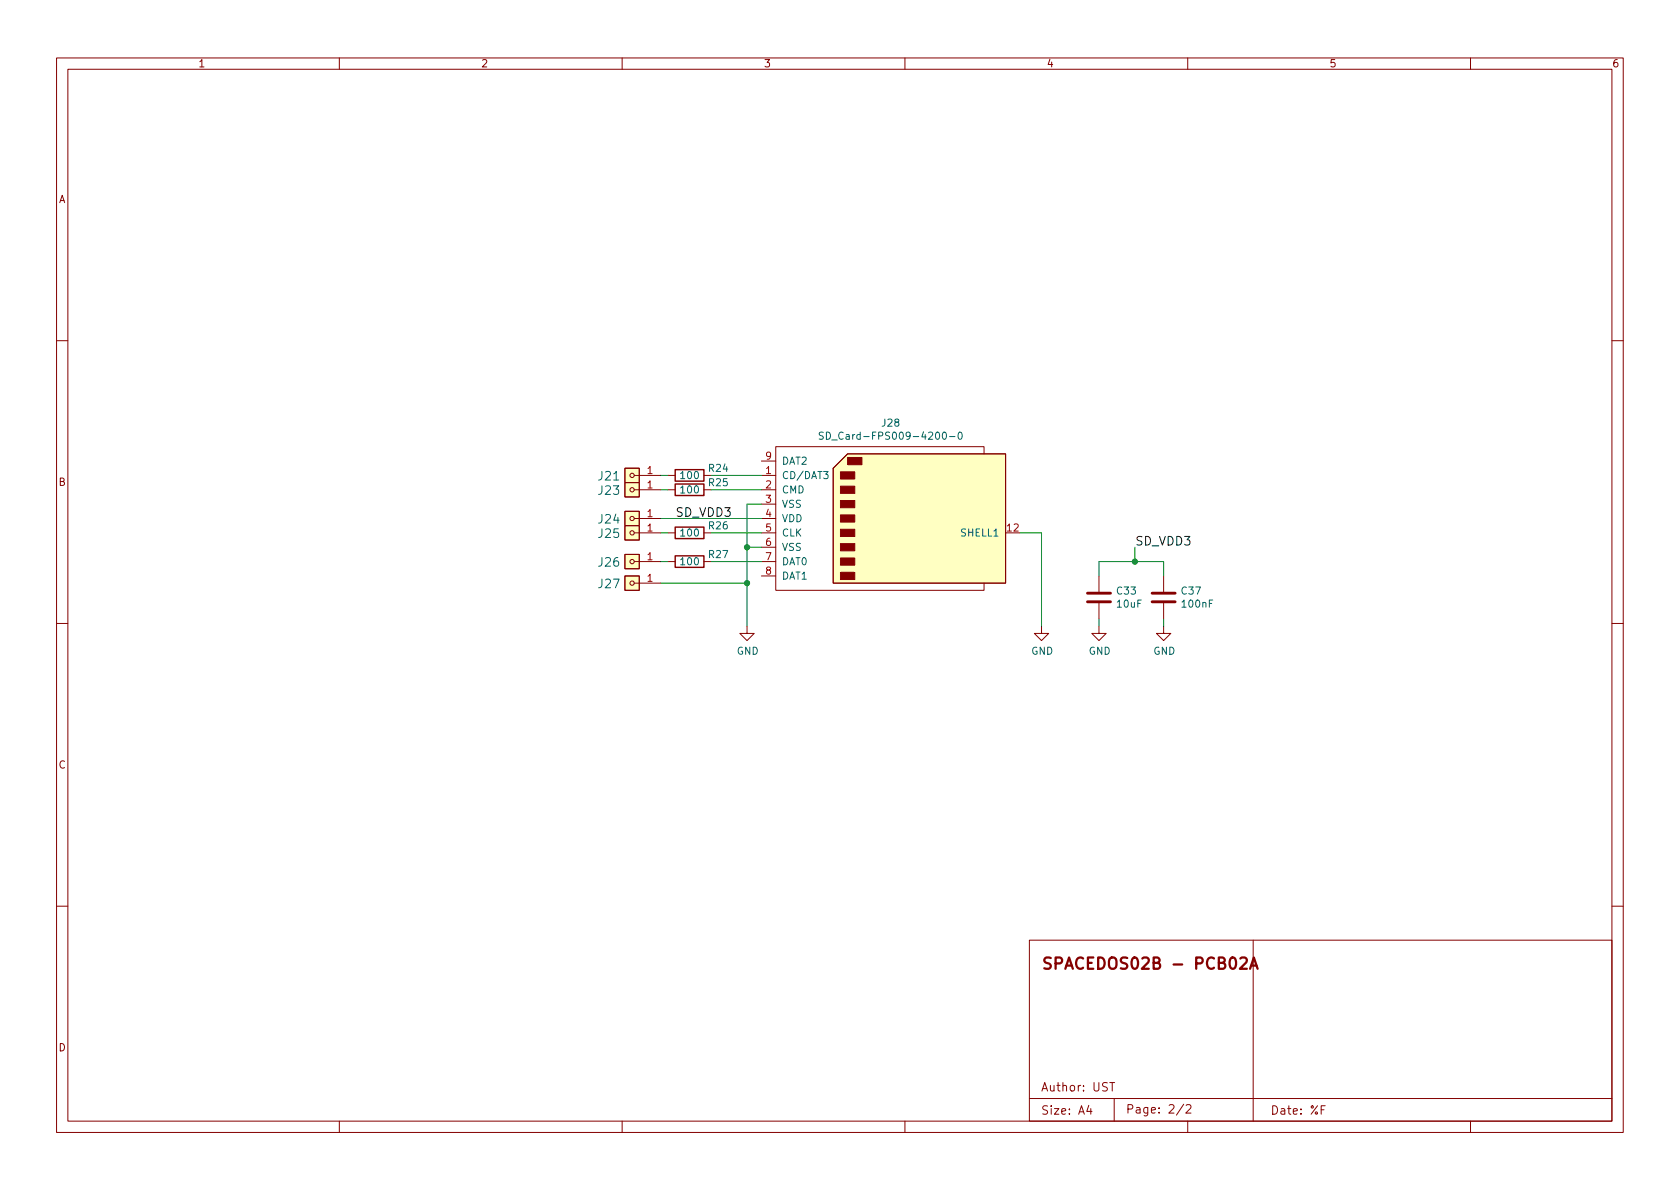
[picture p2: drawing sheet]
<svg xmlns="http://www.w3.org/2000/svg" width="297mm" height="210mm" viewBox="0 0 297 210" stroke-linecap="round" stroke-linejoin="round" font-family="sans-serif">
<g fill="none" stroke="#840000" stroke-width=".18">
<path d="M10 10.2h277v190.1h-277zM12 12.2h273v186.1h-273zM60 10.2v2M110 10.2v2M160 10.2v2M210 10.2v2M260 10.2v2M10 60.2h2M285 60.2h2M110.5 98h2.5v2.6h-2.5zM110.5 90.4h2.5v2.6h-2.5zM110.5 82.8h2.5v2.5h-2.5z"/>
<path d="M110.5 85.3h2.5v2.6h-2.5zM110.5 93h2.5v2.5h-2.5zM112.1 99.3h4.7M112.1 94.2h4.7M112.1 84.1h4.7M112.1 86.6h4.7M112.1 91.7h4.7M118.1 99.3h1.3M118.1 94.2h1.3M118.1 84.1h1.3M118.1 86.6h1.3M124.5 99.3h1.2"/>
<path d="M124.5 94.2h1.2M124.5 84.1h1.2M124.5 86.6h1.2M134.6 99.3h2.6M134.6 94.2h2.6M134.6 84.1h2.6M134.6 86.6h2.6M134.6 89.1h2.6M134.6 91.7h2.6M134.6 96.8h2.6M134.6 81.5h2.6M147.3 82.8l2.6-2.5h27.9v22.8h-30.5z"/>
<path d="M174 80.3v-1.3h-36.8v25.4h36.8v-1.3M10 110.2h2M110.5 101.8h2.5v2.6h-2.5zM112.1 103.1h4.7M132.1 110.7v1.3h1.2l-1.2 1.3-1.3-1.3h1.3M134.6 101.8h2.6M184.1 110.7v1.3h1.3l-1.3 1.3-1.2-1.3h1.2M194.3 110.7v1.3h1.3l-1.3 1.3-1.3-1.3h1.3M194.3 101.8v2.8M194.3 106.7v2.8M205.7 110.7v1.3h1.3l-1.3 1.3-1.2-1.3h1.2M205.7 101.8v2.8"/>
<path d="M205.7 106.7v2.8M285 110.2h2M10 160.2h2M182 166.3h103v32h-103zM221.6 166.3v32M285 160.2h2M60 198.3v2M110 198.3v2M160 198.3v2M182 194.3h103M192.5 195.5l-.4 1h1M192.9 196v1"/>
<path d="M196.2 191.4h.9M196.6 191.4v1.5M197 194.3v4M209.3 195.3l-1.3 1.9M209.7 195.5l.6-.2 .2 .2 .1 .3-1 1h1M210 198.3v2M233.6 196.2h.5M234.3 195.5h-.7v1.5M260 198.3v2"/>
<circle cx="111.8" cy="91.7" r=".38"/>
<circle cx="111.8" cy="84.1" r=".38"/>
<circle cx="111.8" cy="94.2" r=".38"/>
<circle cx="111.8" cy="99.3" r=".38"/>
<circle cx="111.8" cy="86.6" r=".38"/>
<circle cx="111.8" cy="103.1" r=".38"/>
</g>
<path d="M219.3 169.5l.3-.2h.5a.54 .54 0 0 1 .3 .9l-1.2 1.1h1.3M221 171.3l.7-2 .7 2M221.2 170.7h1" fill="none" stroke="#840000" stroke-width=".4"/>
<g fill="#ffffc2" stroke="#ffffc2" stroke-width=".18">
<path d="M110.5 101.8h2.5v2.6h-2.5z"/>
<path d="M147.3 82.8l2.6-2.5h27.9v22.8h-30.5z"/>
<path d="M110.5 98h2.5v2.6h-2.5z"/>
<path d="M110.5 90.4h2.5v2.6h-2.5z"/>
<path d="M110.5 82.8h2.5v2.5h-2.5z"/>
<path d="M110.5 85.3h2.5v2.6h-2.5z"/>
<path d="M110.5 93h2.5v2.5h-2.5z"/>
</g>
<path d="M119.4 98.3h5.1v2h-5.1zM119.4 93.2h5.1v2h-5.1zM119.4 83.1h5.1v2h-5.1zM119.4 85.6h5.1v2h-5.1z" fill="none" stroke="#840000" stroke-width=".25"/>
<path d="M192.3 106.4h4M192.3 104.9h4M203.7 106.4h4.1M203.7 104.9h4.1" fill="none" stroke="#840000" stroke-width=".51"/>
<g fill="#840000" stroke="#840000" stroke-width=".18">
<path d="M148.6 101.2h2.5v1.3h-2.5z"/>
<path d="M148.6 98.7h2.5v1.2h-2.5z"/>
<path d="M148.6 96.1h2.5v1.3h-2.5z"/>
<path d="M148.6 93.6h2.5v1.3h-2.5z"/>
<path d="M148.6 91.1h2.5v1.2h-2.5z"/>
<path d="M148.6 88.5h2.5v1.3h-2.5z"/>
<path d="M148.6 86h2.5v1.2h-2.5z"/>
<path d="M148.6 83.4h2.5v1.3h-2.5z"/>
<path d="M149.9 80.9h2.5v1.3h-2.5z"/>
</g>
<path d="M145.6 76.5l-.5-.1-.2 .1v.4l.5 .2 .2 .3-.3 .3-.5-.1M146.1 76.4a.64 .64 0 0 1 .7 .6 .64 .64 0 0 1-.7 .7zM167.9 77.2h.9M169.5 76.5l.2-.1a.68 .68 0 0 1 .4 .6 .68 .68 0 0 1-.4 .7l-.2-.1-.1-.4zM145.6 83.4h.8l-.4 .5 .4 .1v.5l-.2 .1-.6-.1" fill="none" stroke="#006464" stroke-width=".18"/>
<g fill="none" stroke="#009600" stroke-width=".18">
<path d="M116.8 86.6h1.3M116.8 84.1h1.3M116.8 99.3h1.3M116.8 94.2h1.3M116.8 91.7h17.8M125.7 86.6h8.9M125.7 84.1h8.9M125.7 99.3h8.9M125.7 94.2h8.9M132.1 96.8h2.5M134.6 89.1h-2.5v21.6M180.3 94.2h3.8v16.5"/>
<path d="M200.7 96.8v2.5M116.8 103.1h15.3M194.3 101.8v-2.5h11.4v2.5M194.3 109.5v1.2M205.7 109.5v1.2"/>
</g>
<g fill="#009600" stroke="#009600" stroke-width=".18">
<circle cx="132.1" cy="96.8" r=".46"/>
<circle cx="132.1" cy="103.1" r=".46"/>
<circle cx="200.7" cy="99.3" r=".46"/>
</g>
<text font-size="2.8" fill="#840000" x="184" y="171.4">SPACEDOS02B - PCB02A</text>
<g font-size="2.1" fill="#006464">
<text x="105.9" y="85">J21</text>
<text x="105.9" y="87.5">J23</text>
<text x="105.9" y="92.6">J24</text>
<text x="105.9" y="95.1">J25</text>
<text x="105.9" y="100.2">J26</text>
<text x="105.9" y="104">J27</text>
</g>
<g font-size="2.1" fill="#0f0f0f">
<text x="119.4" y="91.4">SD_VDD3</text>
<text x="200.7" y="96.5">SD_VDD3</text>
</g>
<g font-size="2.1" fill="#840000">
<text x="184" y="193">Author: UST</text>
<text x="184" y="197.1">Size: A4</text>
<text x="199" y="196.9">Page: 2/2</text>
<text x="224.6" y="197.1">Date: %F</text>
</g>
<g font-size="1.8" fill="#840000">
<text x="35" y="11.9">1</text>
<text x="85" y="11.9">2</text>
<text x="135" y="11.9">3</text>
<text x="185" y="11.9">4</text>
<text x="235" y="11.9">5</text>
<text x="285" y="11.9">6</text>
<text x="10.3" y="35.9">A</text>
<text x="10.3" y="85.9">B</text>
<text x="10.3" y="135.9">C</text>
<text x="10.3" y="185.9">D</text>
</g>
<g font-size="1.8" fill="#006464">
<text x="147.2" y="77.7">SD_Card-FPS009-4200-0</text>
<text x="156" y="75.4">J28</text>
<text x="125.4" y="83.4">R24</text>
<text x="138.2" y="82.2">DAT2</text>
<text x="120.4" y="84.7">100</text>
<text x="120.4" y="87.2">100</text>
<text x="125.4" y="86">R25</text>
<text x="138.2" y="84.7">CD/DAT3</text>
<text x="138.2" y="87.2">CMD</text>
<text x="138.2" y="89.8">VSS</text>
<text x="120.4" y="94.9">100</text>
<text x="125.4" y="93.6">R26</text>
<text x="138.2" y="92.3">VDD</text>
<text x="138.2" y="94.9">CLK</text>
<text x="170" y="94.9">SHELL1</text>
<text x="120.4" y="99.9">100</text>
<text x="125.4" y="98.7">R27</text>
<text x="138.2" y="97.4">VSS</text>
<text x="138.2" y="99.9">DAT0</text>
<text x="138.2" y="102.5">DAT1</text>
<text x="197.5" y="105.1">C33</text>
<text x="197.6" y="107.4">10uF</text>
<text x="209" y="105.1">C37</text>
<text x="209.1" y="107.4">100nF</text>
<text x="130.2" y="115.8">GND</text>
<text x="182.3" y="115.8">GND</text>
<text x="192.5" y="115.8">GND</text>
<text x="203.9" y="115.8">GND</text>
</g>
<g font-size="1.8" fill="#a90000">
<text x="114.4" y="83.8">1</text>
<text x="135.4" y="83.8">1</text>
<text x="135.4" y="81.3">9</text>
<text x="114.4" y="86.4">1</text>
<text x="135.4" y="86.4">2</text>
<text x="135.4" y="88.9">3</text>
<text x="114.4" y="91.4">1</text>
<text x="114.4" y="94">1</text>
<text x="135.4" y="91.4">4</text>
<text x="135.4" y="94">5</text>
<text x="178.1" y="94">12</text>
<text x="114.4" y="99.1">1</text>
<text x="135.4" y="96.5">6</text>
<text x="135.4" y="99.1">7</text>
<text x="135.4" y="101.6">8</text>
<text x="114.4" y="102.9">1</text>
</g>
</svg>
